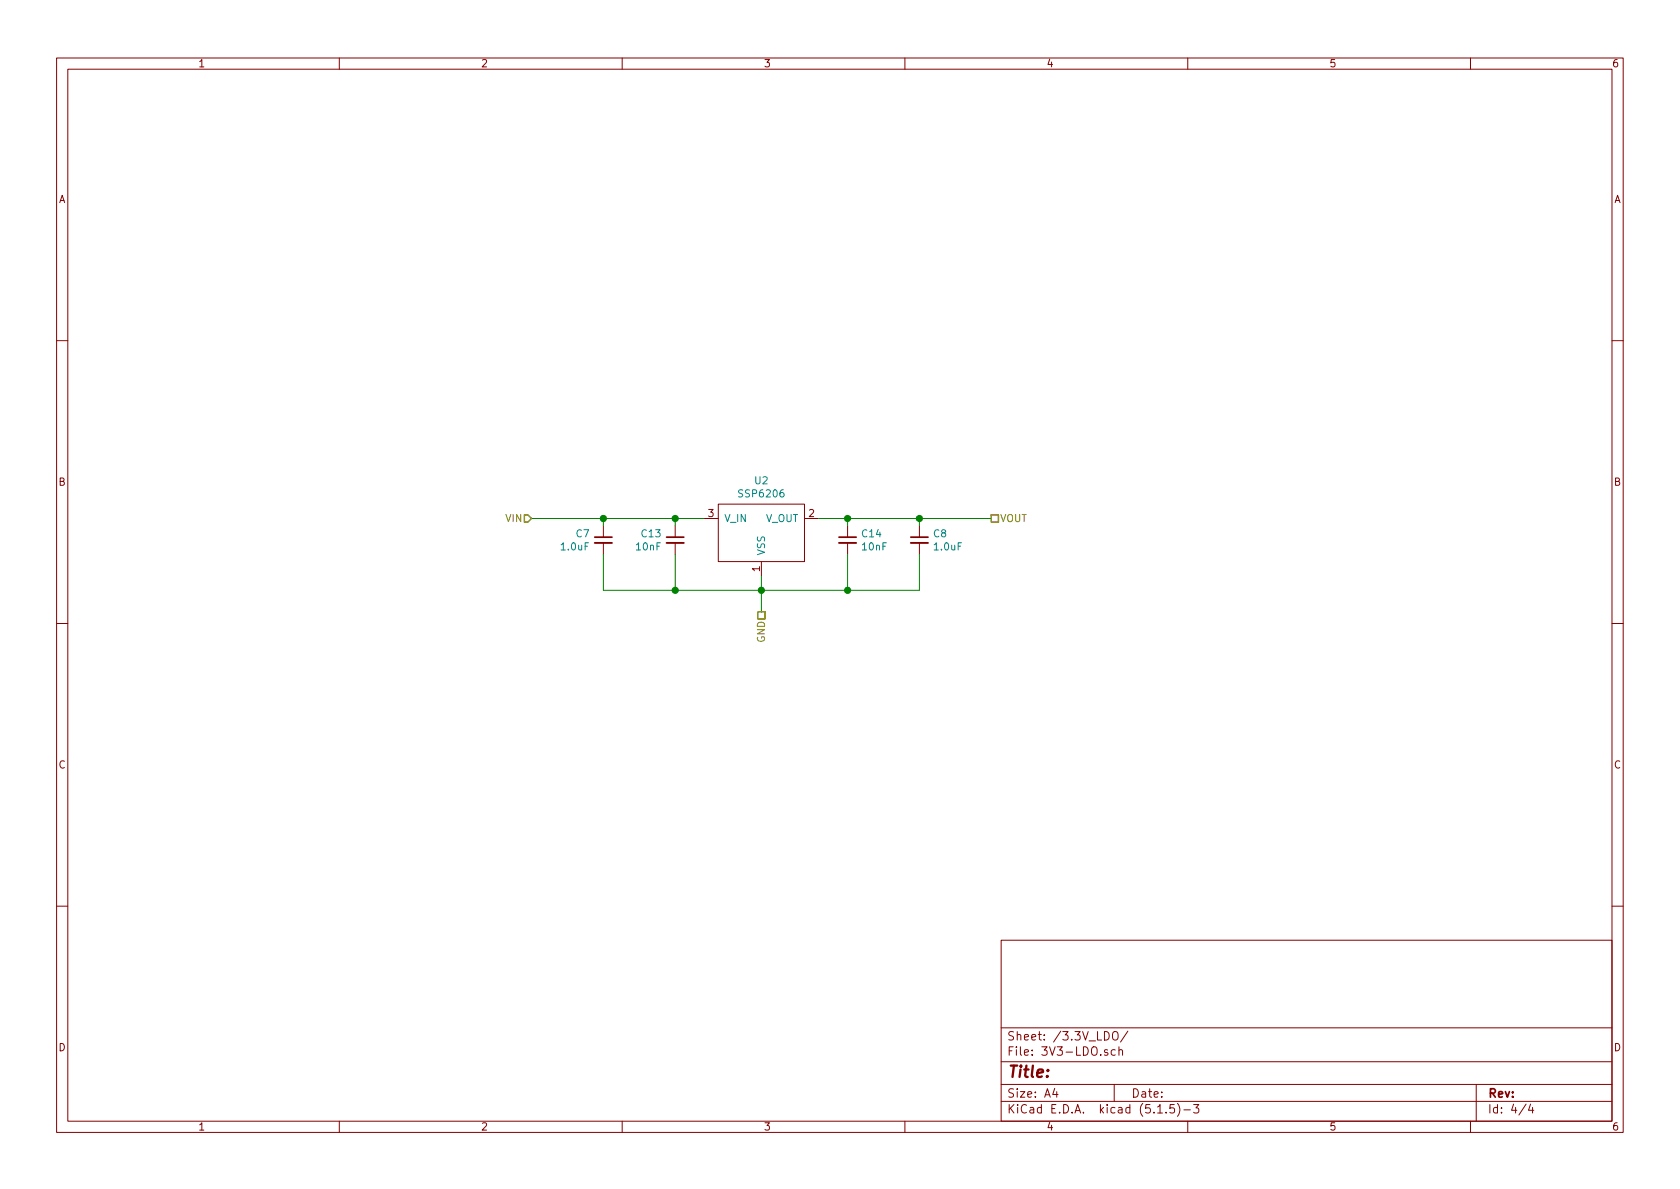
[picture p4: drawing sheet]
EESchema Schematic File Version 4
EELAYER 30 0
EELAYER END
$Descr A4 11693 8268
encoding utf-8
Sheet 4 4
Title ""
Date ""
Rev ""
Comp ""
Comment1 ""
Comment2 ""
Comment3 ""
Comment4 ""
$EndDescr
$Comp
L Chinesium:SSP6206 U2
U 1 1
P 5300 3700
F 0 "U2" H 5300 4065 50  0000 C CNN
F 1 "SSP6206" H 5300 3974 50  0000 C CNN
F 2 "Package_TO_SOT_SMD:SOT-23" H 5000 3950 50  0001 C CNN
F 3 "https://datasheet.lcsc.com/szlcsc/1809201825_Shanghai-Siproin-Microelectronics-SSP6206-33NR_C277882.pdf" H 5000 3950 50  0001 C CNN
F 4 "SSP6206-33NR" H 5300 3700 50  0001 C CNN "Mfr Part #"
F 5 "LCSC" H 5300 3700 50  0001 C CNN "Supplier"
F 6 "C277882" H 5300 3700 50  0001 C CNN "Supplier Part #"
	1    5300 3700
	1    0    0    -1  
$EndComp
Text HLabel 3700 3600 0    50   Input ~ 0
VIN
Text HLabel 6900 3600 2    50   UnSpc ~ 0
VOUT
Text HLabel 5300 4250 3    50   UnSpc ~ 0
GND
Wire Wire Line
	5300 4250 5300 4100
$Comp
L Device:C_Small C8
U 1 1
P 6400 3750
F 0 "C8" H 6492 3796 50  0000 L CNN
F 1 "1.0uF" H 6492 3705 50  0000 L CNN
F 2 "Capacitor_SMD:C_0603_1608Metric" H 6400 3750 50  0001 C CNN
F 3 "~" H 6400 3750 50  0001 C CNN
	1    6400 3750
	1    0    0    -1  
$EndComp
Wire Wire Line
	3700 3600 4200 3600
Wire Wire Line
	5700 3600 5900 3600
$Comp
L Device:C_Small C14
U 1 1
P 5900 3750
F 0 "C14" H 5992 3796 50  0000 L CNN
F 1 "10nF" H 5992 3705 50  0000 L CNN
F 2 "Capacitor_SMD:C_0603_1608Metric" H 5900 3750 50  0001 C CNN
F 3 "~" H 5900 3750 50  0001 C CNN
	1    5900 3750
	1    0    0    -1  
$EndComp
Wire Wire Line
	5900 3650 5900 3600
Connection ~ 5900 3600
Wire Wire Line
	5900 3600 6400 3600
Wire Wire Line
	6400 3650 6400 3600
Connection ~ 6400 3600
Wire Wire Line
	6400 3600 6900 3600
$Comp
L Device:C_Small C7
U 1 1
P 4200 3750
F 0 "C7" H 4292 3796 50  0000 L CNN
F 1 "1.0uF" H 4292 3705 50  0000 L CNN
F 2 "Capacitor_SMD:C_0603_1608Metric" H 4200 3750 50  0001 C CNN
F 3 "~" H 4200 3750 50  0001 C CNN
	1    4200 3750
	-1   0    0    -1  
$EndComp
$Comp
L Device:C_Small C13
U 1 1
P 4700 3750
F 0 "C13" H 4792 3796 50  0000 L CNN
F 1 "10nF" H 4792 3705 50  0000 L CNN
F 2 "Capacitor_SMD:C_0603_1608Metric" H 4700 3750 50  0001 C CNN
F 3 "~" H 4700 3750 50  0001 C CNN
	1    4700 3750
	-1   0    0    -1  
$EndComp
Wire Wire Line
	4700 3650 4700 3600
Connection ~ 4700 3600
Wire Wire Line
	4700 3600 4900 3600
Wire Wire Line
	4200 3650 4200 3600
Connection ~ 4200 3600
Wire Wire Line
	4200 3600 4700 3600
Wire Wire Line
	4200 3850 4200 4100
Wire Wire Line
	4200 4100 4700 4100
Connection ~ 5300 4100
Wire Wire Line
	5300 4100 5300 4000
Wire Wire Line
	5300 4100 5900 4100
Wire Wire Line
	6400 4100 6400 3850
Wire Wire Line
	5900 3850 5900 4100
Connection ~ 5900 4100
Wire Wire Line
	5900 4100 6400 4100
Wire Wire Line
	4700 3850 4700 4100
Connection ~ 4700 4100
Wire Wire Line
	4700 4100 5300 4100
$EndSCHEMATC
